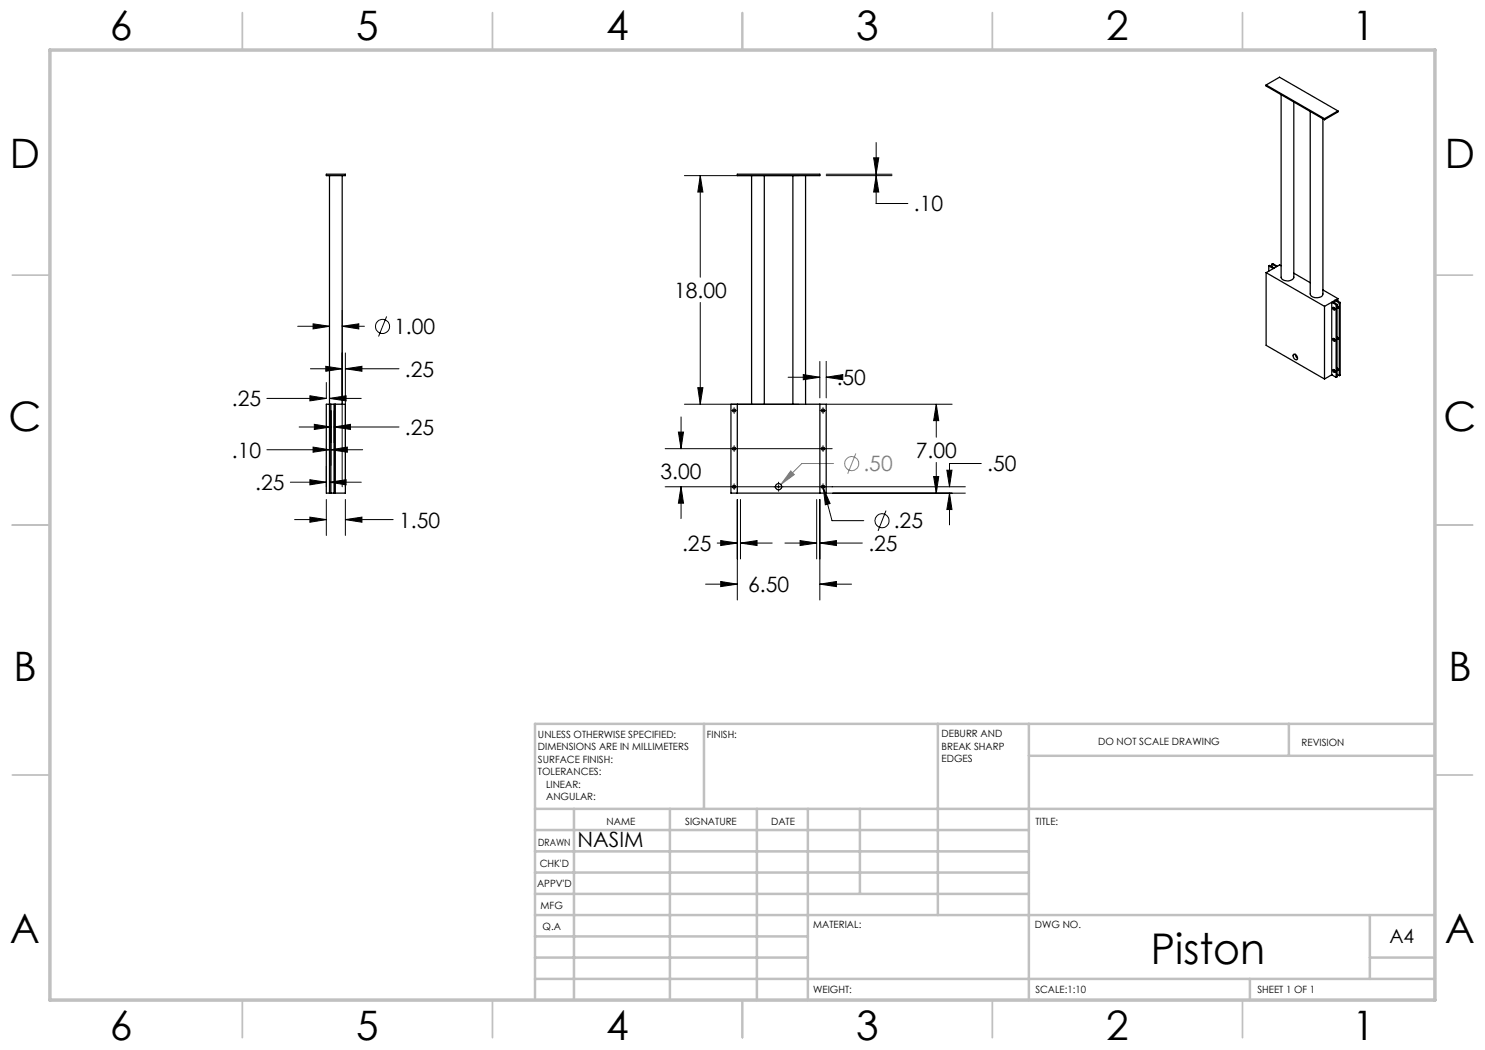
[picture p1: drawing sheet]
<svg xmlns="http://www.w3.org/2000/svg" width="297mm" height="210mm" viewBox="0 0 297 210" stroke-linecap="round" stroke-linejoin="round" font-family="sans-serif">
<g fill="none" stroke="#000" stroke-width=".2">
<path d="M136.9 35.1h22.9M140.1 35.1l.5 3.3h-1zM140.1 35.1v20.3M165.2 35.1h13.2M165.2 34.8h13.2M174.7 31.6h1.1l-.6 3.2zM175.2 35.1l.6 3.3h-1.1zM175.2 35.1v5.6h6.4M175.2 28.5v6.3M53.4 79.7h11.9M59.5 65.3h6.4M62 79.2l3.3 .5-3.3 .5z"/>
<path d="M62.1 73.8h6.3M62.6 64.8l3.3 .5-3.3 .5zM65.2 73.3l3.2 .5-3.2 .5zM65.3 76.5v3.1M65.9 79.7l3.3-.5v1zM65.9 62.1v17.5M65.9 79.7h6.3M68.4 65.3l3.4-.5v1zM68.4 62.1v35.3M68.4 65.3h4.5M69.1 73.8l3.3-.5v1zM69.1 70.6v26.8"/>
<path d="M69.1 73.8h10.7M77.3 63.3l-1.6 4M139.6 77.5h1l-.5 3.3zM140.1 60.5v20.3M157.6 75.5h6.4M160.7 74.9l3.3 .6-3.3 .4zM164 72.3v7.3M165.2 75.5l3.4-.6v1zM165.2 72.3v7.3M165.2 75.5h1M53.4 89.9h12.5M58.1 96.4h7.2"/>
<path d="M59.8 85.4h6.4M62 95.9l3.3 .5-3.3 .6zM62.6 89.4l3.3 .5-3.3 .5zM62.9 84.9l3.3 .5-3.3 .5zM65.3 93.3v4.1M65.3 99.9v7.2M65.9 96.4l3.3-.5v1.1zM65.9 82.1v11M65.9 93.3v4.1M65.9 96.4h6.3M66.2 89.9l3.3-.5v1zM66.2 82.1v11"/>
<path d="M66.2 89.9h6.3M66.8 85.4l3.3-.5v1zM66.8 82.1v6.5M66.8 85.4h13M69.1 99.9v7.2M133 89.7h33.4M133 97.4h60.1M135.7 86.4h1l-.5 3.3zM136.2 97.4l.5 3.2h-1zM136.2 83.4v6.3M136.2 97.4v6.3M136.9 80.8h22.9"/>
<path d="M146.3 82.1h.1M146.6 82.1h.5M146.8 81.5v.1M146.8 81.8v.6M146.8 82.6v.1M146.8 89.1v.1M146.8 89.5v.5M146.8 90.2v.1M146.8 96.8h.1M146.8 97.1v.5M146.8 97.9h.1M147.3 82.1h.1"/>
<path d="M147.5 99.9v20.1M148.1 99.9v11.9M155.7 96.4v.4M155.7 97.1v.5M155.7 97.9v.3M163.3 99.9v11.9M164 99.9v20.1M164 82.1h.1M164.4 82.1h.5M164.6 81.5v.1M164.6 81.8v.6M164.6 82.6v.1"/>
<path d="M164.6 89.1v.1M164.6 89.5v.5M164.6 90.2v.1M164.6 96.8h.1M164.6 97.1v.5M164.6 97.9h.1M164.7 97.6l1.3 3.1-.9 .3zM164.7 97.6l1.7 6.5h6.4M165.1 82.1h.1M165.2 98.6h27.9M165.2 80.8h25.2M186.7 95.3h1l-.4 3.3z"/>
<path d="M187.3 80.8l.4 3.3h-1zM187.3 80.8v6.6M187.3 92.5v6.1M189.4 94h1l-.5 3.4zM189.9 98.6l.5 3.3h-1zM189.9 98.6v6.4M196.3 92.7h-6.4v4.7M58.9 103.9h6.4M62 103.4l3.3 .5-3.3 .5zM69.1 103.9l3.3-.5v1zM69.1 103.9h9.5M141.1 116.8h6.4"/>
<path d="M143.4 108.6h4.1M144.1 116.3l3.4 .5-3.4 .5zM144.1 108.1l3.4 .5-3.4 .5zM148.1 108.6l3.3-.5v1zM148.1 108.6h6.3M157 108.6h6.3M160 108.1l3.3 .5-3.3 .5zM164 116.8l3.3-.5v1zM164 108.6l3.3-.5v1zM164 116.8h6.3M164 108.6h8.5M177.2 102.1l-1.6 4.1"/>
<circle cx="76.5" cy="65.3" r="1.42"/>
<circle cx="176.4" cy="104.1" r="1.4"/>
</g>
<g fill="none" stroke="#808080" stroke-width=".2">
<path d="M158.2 94.2l.7 .7-2.7 2zM166.7 92.7h-6.3l-4.2 4.2M171.2 90.7l-1.7 4"/>
<circle cx="170.4" cy="92.7" r="1.41"/>
</g>
<g fill="none" stroke="#c0c0c0" stroke-width=".35">
<path d="M48.5 2.5v7.5M98.5 2.5v7.5M148.5 2.5v7.5M198.5 2.5v7.5M248.5 2.5v7.5M2.5 55h7.5M287 55h7.5M2.5 105h7.5M287 105h7.5M2.5 155h7.5M287 155h7.5M48.5 200v7.5"/>
<path d="M98.5 200v7.5M148.5 200v7.5M198.5 200v7.5M248.5 200v7.5"/>
</g>
<g fill="none" stroke="#c0c0c0" stroke-width=".5">
<path d="M140.8 144.8v17M187.6 144.8v38.2M205.8 144.8v55.2M205.8 151.2h81.2M257.8 144.8v6.4M287 144.8h-180v55.2M107 161.8h180M107 178.8h98.8M107 174.5h98.8M107 170.3h98.8M107 166h98.8M114.8 161.8v38.2"/>
<path d="M134 161.8v38.2M151.4 161.8v38.2M161.6 161.8v38.2M172 161.8v17M107 195.8h180M107 191.5h54.6M107 187.3h54.6M107 183h180M250 195.8v4.2M274 191.5h13M274 183v12.8"/>
</g>
<path d="M10 10h277v190h-277z" fill="none" stroke="#c0c0c0" stroke-width=".7"/>
<path d="M144.1 116.3l3.4 .5-3.4 .5zM164 116.8l3.3-.5v1zM144.1 108.1l3.4 .5-3.4 .5zM148.1 108.6l3.3-.5v1zM160 108.1l3.3 .5-3.3 .5zM164 108.6l3.3-.5v1zM186.7 95.3h1l-.4 3.3zM187.3 80.8l.4 3.3h-1zM160.7 74.9l3.3 .6-3.3 .4zM165.2 75.5l3.4-.6v1zM164.7 97.6l.4 3.4 .9-.3zM189.4 94h1l-.5 3.4zM189.9 98.6l.5 3.3h-1zM136.2 97.4l.5 3.2h-1zM135.7 86.4h1l-.5 3.3zM139.6 77.5h1l-.5 3.3zM140.1 35.1l.5 3.3h-1zM175.2 35.1l.6 3.3h-1.1zM174.7 31.6h1.1l-.6 3.2zM69.1 103.9l3.3-.5v1zM62 103.4l3.3 .5-3.3 .5zM62 95.9l3.3 .5-3.3 .6zM65.9 96.4l3.3-.5v1.1zM62 79.2l3.3 .5-3.3 .5zM65.9 79.7l3.3-.5v1zM66.2 89.9l3.3-.5v1zM62.6 89.4l3.3 .5-3.3 .5zM62.9 84.9l3.3 .5-3.3 .5zM66.8 85.4l3.3-.5v1zM65.2 73.3l3.2 .5-3.2 .5zM69.1 73.8l3.3-.5v1zM68.4 65.3l3.4-.5v1zM62.6 64.8l3.3 .5-3.3 .5z" fill="#000"/>
<path d="M158.2 94.2l.7 .7-2.7 2z" fill="#808080"/>
<g fill="none" stroke="#000" stroke-width=".25">
<path d="M253.2 17l2.7-1.6 11.7 6.8M253.2 17l11.7 6.7M253.2 17v.2l11.7 6.7M256.2 18.9v36.5a1.46 1.46 0 0 0 2.6 0v-35M65.3 34.8h3.8v.3h-3.8zM65.9 35.1v63.5M68.4 35.1v45.7M147.5 34.8h16.5v.3h-16.5zM150.3 35.1v45.7M152.9 35.1v45.7M158.6 35.1v45.7M161.1 35.1v45.7"/>
<path d="M262 22.3v36.5a1.48 1.48 0 0 0 2.6 .1v-35.1M264.9 23.7v.2M267.6 22.2l-2.7 1.5M267.6 22.2v.2l-2.7 1.5M253.2 54.5v14.6l11.7 6.7M253.2 54.5l11.7 6.8M253.8 53.2l.9 .5-1.5 .8M253.8 53.2v1M254.4 52.8l.2-.1 .9 .6 .4-.3 .3 .2M254.4 52.8l.9 .5-.5 .3-.9-.5-.1 .1M254.4 52.8v.5M258.8 54.6l3.2 1.9"/>
<path d="M264.6 58l3 1.7M267.6 59.7v.5M267.6 59.7l-.4 .3 .8 .5M258.7 70.9a.68 .68 0 0 1 .7 .3 .68 .68 0 0 1-.1 .8 .76 .76 0 0 1-.6-1.1zM259 70.9l.5 .7M264.9 61.3v14.5M266.3 60.5l.9 .5M266.3 60.5l-1.4 .8M266.3 60.5v14.5M266.3 75l-1.4 .8M266.3 75l.9 .5M266.6 74a.28 .28 0 0 1 .3 .1 .28 .28 0 0 1-.1 .4z"/>
<path d="M266.6 61.6a.26 .26 0 0 1 .3 0 .26 .26 0 0 1-.1 .4zM266.6 67.8a.28 .28 0 0 1 .3 .1 .28 .28 0 0 1-.1 .4zM266.7 61.5l.3 .4M266.7 67.7l.3 .4M266.7 73.9l.3 .5M266.7 61.5h.1M266.7 67.7h.1M266.9 60.1l1 .5M266.9 60.1l-.4 .3 .9 .5M266.9 60.1v.5M266.9 61.7v.2M266.9 67.9v.2"/>
<path d="M266.9 74.1v.3M267.2 61v14.5M267.4 73.6a.28 .28 0 0 1 .2 .2 .28 .28 0 0 1-.2 .3M267.4 61.1a.26 .26 0 0 1 .3 .3 .26 .26 0 0 1-.3 .3M267.4 67.3a.28 .28 0 0 1 .2 .3 .28 .28 0 0 1-.2 .3M267.4 61.3l.2 .3v-.3M267.4 67.5l.2 .3M267.4 73.8l.2 .2M267.4 60.9l-.2 .1M267.4 60.9v14.5l-.2 .1M267.4 74.9l.5 .2M267.6 67.5v.3"/>
<path d="M267.6 73.8v.2M267.9 60.6v14.5M268 60.5l-.1 .1M268 60.5v14.5l-.1 .1M65.3 80.8h3.8v17.8h-3.8zM66.2 80.8v17.8M66.8 80.8v17.8M67.1 80.8v17.8M146.2 80.8h19v17.8h-19zM147.5 80.8v17.8M164 80.8v17.8"/>
<circle cx="146.8" cy="89.7" r=".31"/>
<circle cx="146.8" cy="97.3" r=".31"/>
<circle cx="146.8" cy="82.1" r=".31"/>
<circle cx="155.7" cy="97.3" r=".63"/>
<circle cx="164.6" cy="82.1" r=".32"/>
<circle cx="164.6" cy="97.3" r=".32"/>
<circle cx="164.6" cy="89.7" r=".32"/>
</g>
<text font-size="8.5" x="230.2" y="192.7">Piston</text>
<g font-size="8.1">
<text x="22" y="8">6</text>
<text x="71.2" y="8">5</text>
<text x="121.2" y="8">4</text>
<text x="171.3" y="8">3</text>
<text x="221.3" y="8">2</text>
<text x="270.5" y="8">1</text>
<text x="2" y="33.6">D</text>
<text x="289" y="33.6">D</text>
<text x="1.7" y="86.1">C</text>
<text x="288.7" y="86.1">C</text>
<text x="2.7" y="136.1">B</text>
<text x="289.7" y="136.1">B</text>
<text x="2" y="188.6">A</text>
<text x="289" y="188.6">A</text>
<text x="22" y="208">6</text>
<text x="71.2" y="208">5</text>
<text x="121.2" y="208">4</text>
<text x="171.3" y="208">3</text>
<text x="221.3" y="208">2</text>
<text x="270.5" y="208">1</text>
</g>
<g font-size="4.2">
<text x="182.8" y="42.3">.10</text>
<text x="134.8" y="59.6">18.00</text>
<text x="78.9" y="66.8">1.00</text>
<text x="81" y="75.3">.25</text>
<text x="167.3" y="77">.50</text>
<text x="46.4" y="81.3">.25</text>
<text x="81" y="87">.25</text>
<text x="46.4" y="91.5">.10</text>
<text x="132.1" y="95.8">3.00</text>
<text x="183.2" y="91.6">7.00</text>
<text x="197.4" y="94.3">.50</text>
<text x="51.1" y="98">.25</text>
<text x="79.8" y="105.5">1.50</text>
<text x="178.8" y="105.7">.25</text>
<text x="136.4" y="110.2">.25</text>
<text x="173.7" y="110.2">.25</text>
<text x="149.6" y="118.4">6.50</text>
<text x="115.5" y="169.4">NASIM</text>
</g>
<text font-size="4.2" fill="#808080" x="172.7" y="94.3">.50</text>
<text font-size="3.9" x="277.9" y="188.5">A4</text>
<g font-size="2">
<text x="107.6" y="147.6">UNLESS OTHERWISE SPECIFIED:</text>
<text x="141.4" y="147.6">FINISH:</text>
<text x="188.3" y="147.5">DEBURR AND</text>
<text x="188.3" y="150">BREAK SHARP</text>
<text x="219.6" y="149">DO NOT SCALE DRAWING</text>
<text x="260.3" y="149.2">REVISION</text>
<text x="107.6" y="150.1">DIMENSIONS ARE IN MILLIMETERS</text>
<text x="107.6" y="152.6">SURFACE FINISH:</text>
<text x="107.6" y="155.1">TOLERANCES:</text>
<text x="188.3" y="152.5">EDGES</text>
<text x="109.2" y="157.6">LINEAR:</text>
<text x="109.2" y="160.1">ANGULAR:</text>
<text x="121.3" y="165">NAME</text>
<text x="137" y="164.9">SIGNATURE</text>
<text x="154.2" y="164.9">DATE</text>
<text x="207.1" y="164.9">TITLE:</text>
<text x="107.6" y="169.1">DRAWN</text>
<text x="107.9" y="173.3">CHK'D</text>
<text x="107.4" y="177.4">APPV'D</text>
<text x="108.1" y="181.8">MFG</text>
<text x="108.5" y="186">Q.A</text>
<text x="162.6" y="185.5">MATERIAL:</text>
<text x="207" y="185.5">DWG NO.</text>
<text x="162.6" y="198.5">WEIGHT:</text>
<text x="207.1" y="198.6">SCALE:1:10</text>
<text x="251.5" y="198.6">SHEET 1 OF 1</text>
</g>
</svg>
